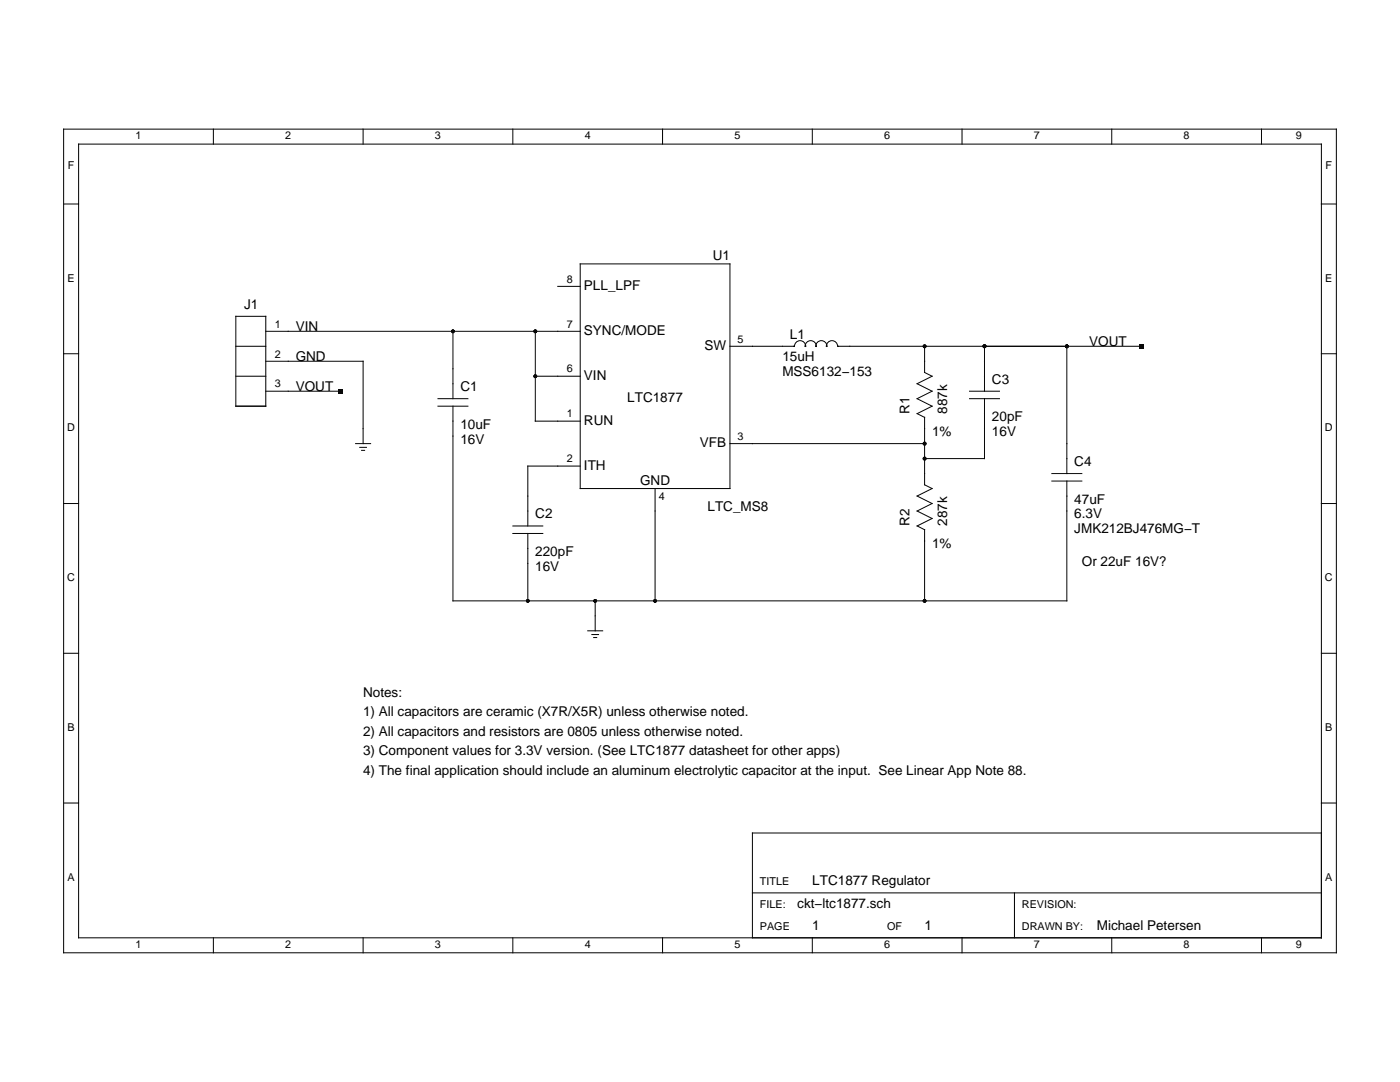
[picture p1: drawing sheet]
<svg xmlns="http://www.w3.org/2000/svg" width="279mm" height="216mm" viewBox="0 0 279 216" stroke-linecap="round" stroke-linejoin="round" font-family="sans-serif">
<g fill="none" stroke="#000" stroke-width=".2">
<path d="M12.7 25.8h254v164.3h-254zM15.7 28.8h248v158.3h-248zM42.6 25.8v3M72.5 25.8v3M102.3 25.8v3M132.2 25.8v3M162.1 25.8v3M192 25.8v3M221.9 25.8v3M251.8 25.8v3M12.7 40.7h3M111.3 57.1h4.5"/>
<path d="M115.8 52.7h29.9v44.8h-29.9zM263.7 40.7h3M12.7 70.6h3M47.1 69.1h5.9M47.1 63.1h5.9v17.9h-5.9zM47.1 75.1h5.9M53 66.1h62.8M53 72.1h19.5v16.4M53 78.1h15M87.4 79.6h6M90.4 66.1v13.5M106.8 75.1h9"/>
<path d="M106.8 66.1v17.9h9M145.7 69.1h12.9a1.09 1.09 0 0 1 1.1-1.1 1.09 1.09 0 0 1 1 1.2 1.07 1.07 0 0 1 1.1-1.2 1.07 1.07 0 0 1 1.1 1.2 1.07 1.07 0 0 1 1-1.2 1.07 1.07 0 0 1 1.1 1.2 1.09 1.09 0 0 1 1-1.2 1.09 1.09 0 0 1 1.2 1.1h60.7M184.5 69.1v5.2l1.5 .8-3 1.5 3 1.5-3 1.5 3 1.4-3 1.5 1.5 .8v13.4l1.5 .8-3 1.5 3 1.5-3 1.5 3 1.5-3 1.5M193.5 79.6h6M193.5 78.1h6M196.5 69.1v9M196.5 79.6v11.9h-12M212.9 69.1v25.4M263.7 70.6h3M71 88.5h3M71.8 89.3h1.3M72.2 89.9h.6"/>
<path d="M87.4 81h6M90.4 81v38.9h122.5v-23.9M115.8 93h-10.5v12M130.7 97.5v22.4M145.7 88.5h38.8M209.9 94.5h6M209.9 96h6M12.7 100.5h3M102.3 105h6M102.3 106.4h6M105.3 106.4v13.5M118.8 119.9v6"/>
<path d="M183 104.9l1.5 .8M184.5 105.7v14.2M263.7 100.5h3M12.7 130.4h3M117.3 125.9h3M118.1 126.6h1.4M118.5 127.2h.6M263.7 130.4h3M12.7 160.2h3M150.2 178.2h113.5M202.5 178.2v8.9M263.7 166.2h-113.5v20.9"/>
<path d="M263.7 160.2h3M42.6 187.1v3M72.5 187.1v3M102.3 187.1v3M132.2 187.1v3M162.1 187.1v3M192 187.1v3M221.9 187.1v3M251.8 187.1v3"/>
</g>
<g fill="#000">
<path d="M67.5 77.6h.9v.9h-.9zM227.4 68.6h.9v.9h-.9z"/>
<circle cx="90.4" cy="66.1" r=".37"/>
<circle cx="106.8" cy="66.1" r=".37"/>
<circle cx="106.8" cy="75.1" r=".37"/>
<circle cx="184.5" cy="69.1" r=".37"/>
<circle cx="196.5" cy="69.1" r=".37"/>
<circle cx="212.9" cy="69.1" r=".37"/>
<circle cx="184.5" cy="91.5" r=".37"/>
<circle cx="184.5" cy="88.5" r=".37"/>
<circle cx="105.3" cy="119.9" r=".37"/>
<circle cx="118.8" cy="119.9" r=".37"/>
<circle cx="130.7" cy="119.9" r=".37"/>
<circle cx="184.5" cy="119.9" r=".37"/>
</g>
<g font-size="2.7">
<text x="142.2" y="51.9">U1</text>
<text x="116.5" y="57.8">PLL_LPF</text>
<text x="48.7" y="61.6">J1</text>
<text x="59" y="66.1">VIN</text>
<text x="116.5" y="66.8">SYNC/MODE</text>
<text x="140.6" y="69.8">SW</text>
<text x="157.6" y="67.6">L1</text>
<text x="217.4" y="69.1">VOUT</text>
<text x="59" y="72.1">GND</text>
<text x="116.5" y="75.8">VIN</text>
<text x="156.1" y="75.1">MSS6132−153</text>
<text x="156.1" y="72.1">15uH</text>
<text x="198" y="76.6">C3</text>
<text x="59" y="78.1">VOUT</text>
<text x="91.9" y="78.1">C1</text>
<text x="125.2" y="80.3">LTC1877</text>
<text x="181.5" y="82.5" transform="rotate(-90 181.5 82.5)">R1</text>
<text x="189" y="82.5" transform="rotate(-90 189 82.5)">887k</text>
<text x="91.9" y="85.5">10uF</text>
<text x="91.9" y="88.5">16V</text>
<text x="116.5" y="84.7">RUN</text>
<text x="139.7" y="89.2">VFB</text>
<text x="186" y="87">1%</text>
<text x="198" y="84">20pF</text>
<text x="198" y="87">16V</text>
<text x="116.5" y="93.7">ITH</text>
<text x="214.4" y="93">C4</text>
<text x="127.7" y="96.7">GND</text>
<text x="141.2" y="102">LTC_MS8</text>
<text x="214.4" y="100.5">47uF</text>
<text x="106.8" y="103.5">C2</text>
<text x="181.5" y="105" transform="rotate(-90 181.5 105)">R2</text>
<text x="189" y="105" transform="rotate(-90 189 105)">287k</text>
<text x="214.4" y="103.5">6.3V</text>
<text x="214.4" y="106.4">JMK212BJ476MG−T</text>
<text x="106.8" y="110.9">220pF</text>
<text x="106.8" y="113.9">16V</text>
<text x="186" y="109.4">1%</text>
<text x="215.9" y="112.9">Or 22uF 16V?</text>
<text x="72.5" y="139">Notes:</text>
<text x="72.5" y="142.9">1) All capacitors are ceramic (X7R/X5R) unless otherwise noted.</text>
<text x="72.5" y="146.8">2) All capacitors and resistors are 0805 unless otherwise noted.</text>
<text x="72.5" y="150.7">3) Component values for 3.3V version. (See LTC1877 datasheet for other apps)</text>
<text x="72.5" y="154.6">4) The final application should include an aluminum electrolytic capacitor at the input. See Linear App Note 88.</text>
<text x="162.1" y="176.7">LTC1877 Regulator</text>
<text x="159.1" y="181.2">ckt−ltc1877.sch</text>
<text x="162.1" y="185.6">1</text>
<text x="184.5" y="185.6">1</text>
<text x="218.9" y="185.6">Michael Petersen</text>
</g>
<g font-size="2.2">
<text x="27" y="27.8">1</text>
<text x="56.9" y="27.8">2</text>
<text x="86.8" y="27.8">3</text>
<text x="116.7" y="27.8">4</text>
<text x="146.6" y="27.8">5</text>
<text x="176.5" y="27.8">6</text>
<text x="206.3" y="27.8">7</text>
<text x="236.2" y="27.8">8</text>
<text x="258.6" y="27.8">9</text>
<text x="13.5" y="33.8">F</text>
<text x="264.5" y="33.8">F</text>
<text x="13.5" y="56.2">E</text>
<text x="113.1" y="56.4">8</text>
<text x="264.5" y="56.2">E</text>
<text x="54.8" y="65.4">1</text>
<text x="113.1" y="65.4">7</text>
<text x="54.8" y="71.3">2</text>
<text x="147.2" y="68.3">5</text>
<text x="54.8" y="77.3">3</text>
<text x="113.1" y="74.3">6</text>
<text x="113.1" y="83.3">1</text>
<text x="13.4" y="86.1">D</text>
<text x="147.2" y="87.8">3</text>
<text x="264.4" y="86.1">D</text>
<text x="113.1" y="92.3">2</text>
<text x="131.5" y="99.8">4</text>
<text x="13.4" y="116">C</text>
<text x="264.4" y="116">C</text>
<text x="13.5" y="145.9">B</text>
<text x="264.5" y="145.9">B</text>
<text x="13.5" y="175.7">A</text>
<text x="151.7" y="176.7">TITLE</text>
<text x="264.5" y="175.7">A</text>
<text x="151.7" y="181.2">FILE:</text>
<text x="151.7" y="185.6">PAGE</text>
<text x="177.1" y="185.6">OF</text>
<text x="203.9" y="181.2">REVISION:</text>
<text x="203.9" y="185.6">DRAWN BY:</text>
<text x="27" y="189.2">1</text>
<text x="56.9" y="189.2">2</text>
<text x="86.8" y="189.2">3</text>
<text x="116.7" y="189.2">4</text>
<text x="146.6" y="189.2">5</text>
<text x="176.5" y="189.2">6</text>
<text x="206.3" y="189.2">7</text>
<text x="236.2" y="189.2">8</text>
<text x="258.6" y="189.2">9</text>
</g>
</svg>
